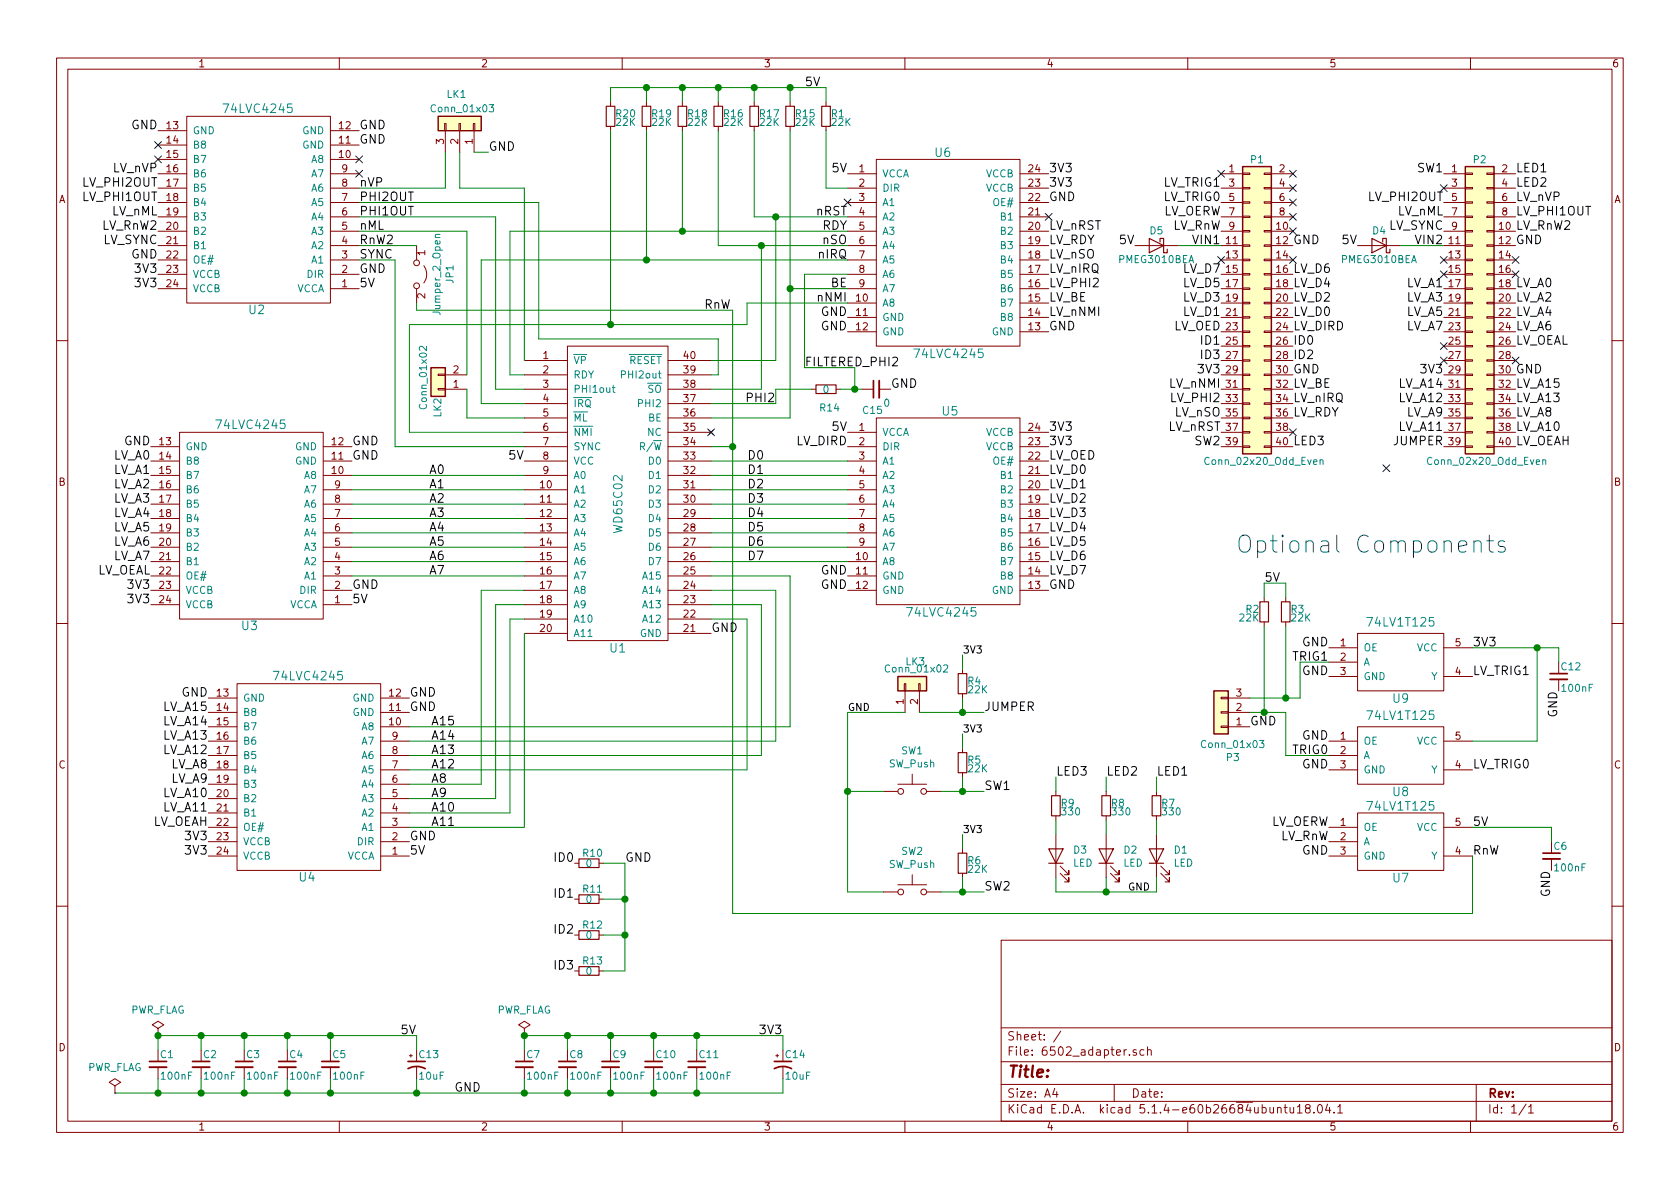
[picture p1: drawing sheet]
EESchema Schematic File Version 4
EELAYER 30 0
EELAYER END
$Descr A4 11693 8268
encoding utf-8
Sheet 1 1
Title ""
Date ""
Rev ""
Comp ""
Comment1 ""
Comment2 ""
Comment3 ""
Comment4 ""
$EndDescr
$Comp
L 65xx:WD65C02 U1
U 1 1
P 4300 3400
F 0 "U1" H 4300 2300 60  0000 C CNN
F 1 "WD65C02" V 4300 3300 60  0000 C CNN
F 2 "footprints:dip40_smt_header" H 3800 3600 60  0001 C CNN
F 3 "" H 3800 3600 60  0000 C CNN
	1    4300 3400
	1    0    0    -1  
$EndComp
$Comp
L 74lvc:74LVC8T245 U4
U 1 1
P 2150 5400
F 0 "U4" H 2100 6100 60  0000 L CNN
F 1 "74LVC4245" H 1900 4700 60  0000 L CNN
F 2 "footprints:SOIC-24W_7.5x15.4mm_Pitch1.27mm" H 2150 5300 60  0001 C CNN
F 3 "" H 2150 5300 60  0000 C CNN
	1    2150 5400
	-1   0    0    1   
$EndComp
$Comp
L 74lvc:74LVC8T245 U5
U 1 1
P 6600 3550
F 0 "U5" H 6550 4250 60  0000 L CNN
F 1 "74LVC4245" H 6300 2850 60  0000 L CNN
F 2 "footprints:SOIC-24W_7.5x15.4mm_Pitch1.27mm" H 6600 3450 60  0001 C CNN
F 3 "" H 6600 3450 60  0000 C CNN
	1    6600 3550
	1    0    0    -1  
$EndComp
$Comp
L 74lvc:74LVC8T245 U2
U 1 1
P 1800 1450
F 0 "U2" H 1750 2150 60  0000 L CNN
F 1 "74LVC4245" H 1550 750 60  0000 L CNN
F 2 "footprints:SOIC-24W_7.5x15.4mm_Pitch1.27mm" H 1800 1350 60  0001 C CNN
F 3 "" H 1800 1350 60  0000 C CNN
	1    1800 1450
	-1   0    0    1   
$EndComp
$Comp
L 74lvc:74LVC8T245 U3
U 1 1
P 1750 3650
F 0 "U3" H 1700 4350 60  0000 L CNN
F 1 "74LVC4245" H 1500 2950 60  0000 L CNN
F 2 "footprints:SOIC-24W_7.5x15.4mm_Pitch1.27mm" H 1750 3550 60  0001 C CNN
F 3 "" H 1750 3550 60  0000 C CNN
	1    1750 3650
	-1   0    0    1   
$EndComp
Text Label 5200 3200 0    60   ~ 0
D0
Text Label 5200 3300 0    60   ~ 0
D1
Text Label 5200 3400 0    60   ~ 0
D2
Text Label 5200 3500 0    60   ~ 0
D3
Text Label 5200 3600 0    60   ~ 0
D4
Text Label 5200 3700 0    60   ~ 0
D5
Text Label 5200 3800 0    60   ~ 0
D6
Text Label 5200 3900 0    60   ~ 0
D7
Text Label 4950 4400 0    60   ~ 0
GND
Text Label 5900 4100 2    60   ~ 0
GND
Text Label 5900 4000 2    60   ~ 0
GND
Text Label 5900 3000 2    60   ~ 0
5V
Text Label 7300 3000 0    60   ~ 0
3V3
Text Label 7300 3100 0    60   ~ 0
3V3
Text Label 2450 3100 0    60   ~ 0
GND
Text Label 2450 3200 0    60   ~ 0
GND
Text Label 2450 4100 0    60   ~ 0
GND
Text Label 2450 4200 0    60   ~ 0
5V
Text Label 1050 4200 2    60   ~ 0
3V3
Text Label 1050 4100 2    60   ~ 0
3V3
Text Label 1050 3100 2    60   ~ 0
GND
Text Label 3100 3300 2    60   ~ 0
A0
Text Label 3100 3400 2    60   ~ 0
A1
Text Label 3100 3500 2    60   ~ 0
A2
Text Label 3100 3600 2    60   ~ 0
A3
Text Label 3100 3700 2    60   ~ 0
A4
Text Label 3100 3800 2    60   ~ 0
A5
Text Label 3100 3900 2    60   ~ 0
A6
Text Label 3100 4000 2    60   ~ 0
A7
Text Label 3650 3200 2    60   ~ 0
5V
Text Label 7300 4100 0    60   ~ 0
GND
Text Label 3000 5450 0    60   ~ 0
A8
Text Label 3000 5550 0    60   ~ 0
A9
Text Label 3000 5650 0    60   ~ 0
A10
Text Label 3000 5750 0    60   ~ 0
A11
Text Label 3000 5050 0    60   ~ 0
A15
Text Label 3000 5150 0    60   ~ 0
A14
Text Label 3000 5250 0    60   ~ 0
A13
Text Label 3000 5350 0    60   ~ 0
A12
Text Label 2850 4850 0    60   ~ 0
GND
Text Label 2850 4950 0    60   ~ 0
GND
Text Label 2850 5850 0    60   ~ 0
GND
Text Label 2850 5950 0    60   ~ 0
5V
Text Label 1450 4850 2    60   ~ 0
GND
Text Label 1450 5850 2    60   ~ 0
3V3
Text Label 1450 5950 2    60   ~ 0
3V3
Text Label 9450 1700 2    60   ~ 0
5V
Text Label 10550 1700 0    60   ~ 0
GND
Text Label 10050 2600 2    60   ~ 0
3V3
Text Label 10550 2600 0    60   ~ 0
GND
Text Label 9000 1700 0    60   ~ 0
GND
Text Label 9000 2600 0    60   ~ 0
GND
Text Label 8500 2600 2    60   ~ 0
3V3
Text Label 2500 900  0    60   ~ 0
GND
Text Label 2500 1000 0    60   ~ 0
GND
Text Label 2500 2000 0    60   ~ 0
5V
Text Label 1100 2000 2    60   ~ 0
3V3
Text Label 1100 1900 2    60   ~ 0
3V3
Text Label 1100 900  2    60   ~ 0
GND
Text Label 5900 2200 2    60   ~ 0
GND
Text Label 5900 2300 2    60   ~ 0
GND
Text Label 5900 1200 2    60   ~ 0
5V
Text Label 7300 1200 0    60   ~ 0
3V3
Text Label 7300 1300 0    60   ~ 0
3V3
Text Label 7300 2300 0    60   ~ 0
GND
Text Label 2500 1300 0    60   ~ 0
nVP
Text Label 2500 1400 0    60   ~ 0
PHI2OUT
Text Label 2500 1500 0    60   ~ 0
PHI1OUT
Text Label 2500 1600 0    60   ~ 0
nML
Text Label 10250 5950 0    60   ~ 0
RnW
Text Label 2500 1800 0    60   ~ 0
SYNC
Text Label 5900 1500 2    60   ~ 0
nRST
Text Label 5900 1600 2    60   ~ 0
RDY
Text Label 5900 1800 2    60   ~ 0
nIRQ
Text Label 5900 2000 2    60   ~ 0
BE
Text Label 5900 2100 2    60   ~ 0
nNMI
NoConn ~ 4950 3000
Text Label 3400 1050 0    60   ~ 0
GND
Text Label 1050 3200 2    60   ~ 0
LV_A0
Text Label 1050 3300 2    60   ~ 0
LV_A1
Text Label 1050 3400 2    60   ~ 0
LV_A2
Text Label 1050 3500 2    60   ~ 0
LV_A3
Text Label 1050 3600 2    60   ~ 0
LV_A4
Text Label 1050 3700 2    60   ~ 0
LV_A5
Text Label 1050 3800 2    60   ~ 0
LV_A6
Text Label 1050 3900 2    60   ~ 0
LV_A7
Text Label 1050 4000 2    60   ~ 0
LV_OEAL
Text Label 1450 4950 2    60   ~ 0
LV_A15
Text Label 1450 5050 2    60   ~ 0
LV_A14
Text Label 1450 5150 2    60   ~ 0
LV_A13
Text Label 1450 5250 2    60   ~ 0
LV_A12
Text Label 1450 5350 2    60   ~ 0
LV_A8
Text Label 1450 5450 2    60   ~ 0
LV_A9
Text Label 1450 5550 2    60   ~ 0
LV_A10
Text Label 1450 5650 2    60   ~ 0
LV_A11
Text Label 1450 5750 2    60   ~ 0
LV_OEAH
Text Label 7300 3200 0    60   ~ 0
LV_OED
Text Label 7300 3300 0    60   ~ 0
LV_D0
Text Label 7300 3400 0    60   ~ 0
LV_D1
Text Label 7300 3500 0    60   ~ 0
LV_D2
Text Label 7300 3600 0    60   ~ 0
LV_D3
Text Label 7300 3700 0    60   ~ 0
LV_D4
Text Label 7300 3800 0    60   ~ 0
LV_D5
Text Label 7300 3900 0    60   ~ 0
LV_D6
Text Label 7300 4000 0    60   ~ 0
LV_D7
Text Label 7300 1400 0    60   ~ 0
GND
Text Label 7300 1600 0    60   ~ 0
LV_nRST
Text Label 7300 1700 0    60   ~ 0
LV_RDY
Text Label 7300 1900 0    60   ~ 0
LV_nIRQ
Text Label 7300 2000 0    60   ~ 0
LV_PHI2
Text Label 7300 2100 0    60   ~ 0
LV_BE
Text Label 7300 2200 0    60   ~ 0
LV_nNMI
NoConn ~ 2500 1100
NoConn ~ 2500 1200
NoConn ~ 1100 1100
Text Label 1100 1800 2    60   ~ 0
GND
Text Label 2500 1900 0    60   ~ 0
GND
Text Label 1100 1200 2    60   ~ 0
LV_nVP
Text Label 1100 1300 2    60   ~ 0
LV_PHI2OUT
Text Label 1100 1400 2    60   ~ 0
LV_PHI1OUT
Text Label 1100 1500 2    60   ~ 0
LV_nML
Text Label 9250 5850 2    60   ~ 0
LV_RnW
Text Label 1100 1700 2    60   ~ 0
LV_SYNC
$Comp
L Device:R_Small R1
U 1 1
P 5750 800
F 0 "R1" H 5780 820 50  0000 L CNN
F 1 "22K" H 5780 760 50  0000 L CNN
F 2 "Resistor_SMD:R_0805_2012Metric_Pad1.15x1.40mm_HandSolder" H 5750 800 50  0001 C CNN
F 3 "" H 5750 800 50  0000 C CNN
	1    5750 800 
	1    0    0    -1  
$EndComp
$Comp
L Device:C_Small C1
U 1 1
P 1100 7400
F 0 "C1" H 1110 7470 50  0000 L CNN
F 1 "100nF" H 1110 7320 50  0000 L CNN
F 2 "Capacitor_SMD:C_0805_2012Metric_Pad1.15x1.40mm_HandSolder" H 1100 7400 50  0001 C CNN
F 3 "" H 1100 7400 50  0000 C CNN
	1    1100 7400
	1    0    0    -1  
$EndComp
$Comp
L Device:C_Small C2
U 1 1
P 1400 7400
F 0 "C2" H 1410 7470 50  0000 L CNN
F 1 "100nF" H 1410 7320 50  0000 L CNN
F 2 "Capacitor_SMD:C_0805_2012Metric_Pad1.15x1.40mm_HandSolder" H 1400 7400 50  0001 C CNN
F 3 "" H 1400 7400 50  0000 C CNN
	1    1400 7400
	1    0    0    -1  
$EndComp
$Comp
L Device:C_Small C3
U 1 1
P 1700 7400
F 0 "C3" H 1710 7470 50  0000 L CNN
F 1 "100nF" H 1710 7320 50  0000 L CNN
F 2 "Capacitor_SMD:C_0805_2012Metric_Pad1.15x1.40mm_HandSolder" H 1700 7400 50  0001 C CNN
F 3 "" H 1700 7400 50  0000 C CNN
	1    1700 7400
	1    0    0    -1  
$EndComp
$Comp
L Device:C_Small C4
U 1 1
P 2000 7400
F 0 "C4" H 2010 7470 50  0000 L CNN
F 1 "100nF" H 2010 7320 50  0000 L CNN
F 2 "Capacitor_SMD:C_0805_2012Metric_Pad1.15x1.40mm_HandSolder" H 2000 7400 50  0001 C CNN
F 3 "" H 2000 7400 50  0000 C CNN
	1    2000 7400
	1    0    0    -1  
$EndComp
$Comp
L Device:C_Small C5
U 1 1
P 2300 7400
F 0 "C5" H 2310 7470 50  0000 L CNN
F 1 "100nF" H 2310 7320 50  0000 L CNN
F 2 "Capacitor_SMD:C_0805_2012Metric_Pad1.15x1.40mm_HandSolder" H 2300 7400 50  0001 C CNN
F 3 "" H 2300 7400 50  0000 C CNN
	1    2300 7400
	1    0    0    -1  
$EndComp
$Comp
L Device:C_Small C7
U 1 1
P 3650 7400
F 0 "C7" H 3660 7470 50  0000 L CNN
F 1 "100nF" H 3660 7320 50  0000 L CNN
F 2 "Capacitor_SMD:C_0805_2012Metric_Pad1.15x1.40mm_HandSolder" H 3650 7400 50  0001 C CNN
F 3 "" H 3650 7400 50  0000 C CNN
	1    3650 7400
	1    0    0    -1  
$EndComp
$Comp
L Device:C_Small C8
U 1 1
P 3950 7400
F 0 "C8" H 3960 7470 50  0000 L CNN
F 1 "100nF" H 3960 7320 50  0000 L CNN
F 2 "Capacitor_SMD:C_0805_2012Metric_Pad1.15x1.40mm_HandSolder" H 3950 7400 50  0001 C CNN
F 3 "" H 3950 7400 50  0000 C CNN
	1    3950 7400
	1    0    0    -1  
$EndComp
$Comp
L Device:C_Small C9
U 1 1
P 4250 7400
F 0 "C9" H 4260 7470 50  0000 L CNN
F 1 "100nF" H 4260 7320 50  0000 L CNN
F 2 "Capacitor_SMD:C_0805_2012Metric_Pad1.15x1.40mm_HandSolder" H 4250 7400 50  0001 C CNN
F 3 "" H 4250 7400 50  0000 C CNN
	1    4250 7400
	1    0    0    -1  
$EndComp
$Comp
L Device:C_Small C10
U 1 1
P 4550 7400
F 0 "C10" H 4560 7470 50  0000 L CNN
F 1 "100nF" H 4560 7320 50  0000 L CNN
F 2 "Capacitor_SMD:C_0805_2012Metric_Pad1.15x1.40mm_HandSolder" H 4550 7400 50  0001 C CNN
F 3 "" H 4550 7400 50  0000 C CNN
	1    4550 7400
	1    0    0    -1  
$EndComp
$Comp
L Device:C_Small C11
U 1 1
P 4850 7400
F 0 "C11" H 4860 7470 50  0000 L CNN
F 1 "100nF" H 4860 7320 50  0000 L CNN
F 2 "Capacitor_SMD:C_0805_2012Metric_Pad1.15x1.40mm_HandSolder" H 4850 7400 50  0001 C CNN
F 3 "" H 4850 7400 50  0000 C CNN
	1    4850 7400
	1    0    0    -1  
$EndComp
$Comp
L Device:CP1_Small C14
U 1 1
P 5450 7400
F 0 "C14" H 5460 7470 50  0000 L CNN
F 1 "10uF" H 5460 7320 50  0000 L CNN
F 2 "Capacitor_SMD:C_0805_2012Metric_Pad1.15x1.40mm_HandSolder" H 5450 7400 50  0001 C CNN
F 3 "" H 5450 7400 50  0000 C CNN
	1    5450 7400
	1    0    0    -1  
$EndComp
Text Label 5450 7200 2    60   ~ 0
3V3
Text Label 3350 7600 2    60   ~ 0
GND
Text Label 8500 3000 2    60   ~ 0
LV_nRST
Text Label 8500 2900 2    60   ~ 0
LV_nSO
Text Label 8500 2800 2    60   ~ 0
LV_PHI2
Text Label 8500 2700 2    60   ~ 0
LV_nNMI
Text Label 9000 2900 0    60   ~ 0
LV_RDY
Text Label 9000 2800 0    60   ~ 0
LV_nIRQ
Text Label 9000 2700 0    60   ~ 0
LV_BE
Text Label 8500 1900 2    60   ~ 0
LV_D7
Text Label 8500 2000 2    60   ~ 0
LV_D5
Text Label 8500 2100 2    60   ~ 0
LV_D3
Text Label 8500 2200 2    60   ~ 0
LV_D1
Text Label 9000 1900 0    60   ~ 0
LV_D6
Text Label 9000 2000 0    60   ~ 0
LV_D4
Text Label 9000 2100 0    60   ~ 0
LV_D2
Text Label 9000 2200 0    60   ~ 0
LV_D0
Text Label 8500 2300 2    60   ~ 0
LV_OED
Text Label 10550 2700 0    60   ~ 0
LV_A15
Text Label 10550 2800 0    60   ~ 0
LV_A13
Text Label 10550 2900 0    60   ~ 0
LV_A8
Text Label 10550 3000 0    60   ~ 0
LV_A10
Text Label 10050 2700 2    60   ~ 0
LV_A14
Text Label 10050 2800 2    60   ~ 0
LV_A12
Text Label 10050 2900 2    60   ~ 0
LV_A9
Text Label 10050 3000 2    60   ~ 0
LV_A11
Text Label 10550 3100 0    60   ~ 0
LV_OEAH
Text Label 10550 2000 0    60   ~ 0
LV_A0
Text Label 10550 2100 0    60   ~ 0
LV_A2
Text Label 10550 2200 0    60   ~ 0
LV_A4
Text Label 10550 2300 0    60   ~ 0
LV_A6
Text Label 10550 2400 0    60   ~ 0
LV_OEAL
Text Label 10050 2000 2    60   ~ 0
LV_A1
Text Label 10050 2100 2    60   ~ 0
LV_A3
Text Label 10050 2200 2    60   ~ 0
LV_A5
Text Label 10050 2300 2    60   ~ 0
LV_A7
NoConn ~ 10050 2500
NoConn ~ 10050 2400
NoConn ~ 10550 2500
NoConn ~ 10550 1800
NoConn ~ 10550 1900
NoConn ~ 10050 1900
NoConn ~ 10050 1800
NoConn ~ 9000 1800
NoConn ~ 8500 1800
NoConn ~ 8500 1200
NoConn ~ 1100 1000
Text Label 10050 1600 2    60   ~ 0
LV_SYNC
Text Label 10050 1500 2    60   ~ 0
LV_nML
Text Label 10050 1400 2    60   ~ 0
LV_PHI2OUT
Text Label 8500 1600 2    60   ~ 0
LV_RnW
Text Label 10550 1500 0    60   ~ 0
LV_PHI1OUT
Text Label 10550 1400 0    60   ~ 0
LV_nVP
$Comp
L power:PWR_FLAG #FLG02
U 1 1
P 3650 7200
F 0 "#FLG02" H 3650 7295 50  0001 C CNN
F 1 "PWR_FLAG" H 3650 7380 50  0000 C CNN
F 2 "" H 3650 7200 50  0000 C CNN
F 3 "" H 3650 7200 50  0000 C CNN
	1    3650 7200
	1    0    0    -1  
$EndComp
$Comp
L power:PWR_FLAG #FLG03
U 1 1
P 800 7600
F 0 "#FLG03" H 800 7695 50  0001 C CNN
F 1 "PWR_FLAG" H 800 7780 50  0000 C CNN
F 2 "" H 800 7600 50  0000 C CNN
F 3 "" H 800 7600 50  0000 C CNN
	1    800  7600
	1    0    0    -1  
$EndComp
Wire Wire Line
	4950 3200 5900 3200
Wire Wire Line
	4950 3300 5900 3300
Wire Wire Line
	4950 3400 5900 3400
Wire Wire Line
	4950 3500 5900 3500
Wire Wire Line
	4950 3600 5900 3600
Wire Wire Line
	4950 3700 5900 3700
Wire Wire Line
	4950 3800 5900 3800
Wire Wire Line
	4950 3900 5900 3900
Wire Wire Line
	3650 3300 2450 3300
Wire Wire Line
	2450 3400 3650 3400
Wire Wire Line
	3650 3500 2450 3500
Wire Wire Line
	2450 3600 3650 3600
Wire Wire Line
	2450 3700 3650 3700
Wire Wire Line
	2450 3800 3650 3800
Wire Wire Line
	2450 3900 3650 3900
Wire Wire Line
	2450 4000 3650 4000
Wire Wire Line
	3650 4100 3350 4100
Wire Wire Line
	3650 4200 3450 4200
Wire Wire Line
	3650 4300 3550 4300
Wire Wire Line
	4950 4300 5200 4300
Wire Wire Line
	4950 4200 5300 4200
Wire Wire Line
	4950 4100 5400 4100
Wire Wire Line
	4950 4000 5500 4000
Wire Wire Line
	3650 2700 3450 2700
Wire Wire Line
	3450 2700 3450 1500
Wire Wire Line
	3450 1500 2500 1500
Wire Wire Line
	3650 2600 3550 2600
Wire Wire Line
	3650 2800 3350 2800
Wire Wire Line
	3350 2800 3350 1800
Wire Wire Line
	3350 1800 4500 1800
Wire Wire Line
	4950 2900 5500 2900
Wire Wire Line
	5500 2900 5500 2000
Wire Wire Line
	5500 2000 5900 2000
Wire Wire Line
	3650 3000 2850 3000
Wire Wire Line
	2850 3000 2850 2250
Wire Wire Line
	2750 1800 2500 1800
Wire Wire Line
	3100 1300 3100 1050
Wire Wire Line
	3200 1050 3200 1300
Wire Wire Line
	3300 1050 3400 1050
Wire Wire Line
	2500 1300 3100 1300
Wire Wire Line
	3250 1600 2500 1600
Wire Wire Line
	1100 7500 1100 7600
Wire Wire Line
	800  7600 1100 7600
Wire Wire Line
	4850 7600 4850 7500
Wire Wire Line
	4550 7500 4550 7600
Connection ~ 4550 7600
Wire Wire Line
	4250 7500 4250 7600
Connection ~ 4250 7600
Wire Wire Line
	3950 7500 3950 7600
Connection ~ 3950 7600
Wire Wire Line
	3650 7500 3650 7600
Connection ~ 3650 7600
Wire Wire Line
	2300 7500 2300 7600
Connection ~ 2300 7600
Wire Wire Line
	2000 7500 2000 7600
Connection ~ 2000 7600
Wire Wire Line
	1700 7500 1700 7600
Connection ~ 1700 7600
Wire Wire Line
	1400 7500 1400 7600
Connection ~ 1400 7600
Wire Wire Line
	1100 7300 1100 7200
Wire Wire Line
	1100 7200 1400 7200
Wire Wire Line
	2300 7200 2300 7300
Wire Wire Line
	2000 7300 2000 7200
Connection ~ 2000 7200
Wire Wire Line
	1700 7300 1700 7200
Connection ~ 1700 7200
Wire Wire Line
	1400 7300 1400 7200
Connection ~ 1400 7200
Wire Wire Line
	3650 7300 3650 7200
Wire Wire Line
	3650 7200 3950 7200
Wire Wire Line
	4850 7200 4850 7300
Wire Wire Line
	4550 7300 4550 7200
Connection ~ 4550 7200
Wire Wire Line
	4250 7300 4250 7200
Connection ~ 4250 7200
Wire Wire Line
	3950 7300 3950 7200
Connection ~ 3950 7200
Connection ~ 2300 7200
Connection ~ 4850 7200
Connection ~ 4850 7600
Connection ~ 1100 7600
Wire Wire Line
	5900 1300 5750 1300
Wire Wire Line
	2850 5050 5500 5050
Wire Wire Line
	5500 5050 5500 4000
Wire Wire Line
	5400 4100 5400 5150
Wire Wire Line
	5400 5150 2850 5150
Wire Wire Line
	5300 4200 5300 5250
Wire Wire Line
	5300 5250 2850 5250
Wire Wire Line
	2850 5350 5200 5350
Wire Wire Line
	5200 5350 5200 4300
Wire Wire Line
	3350 4100 3350 5450
Wire Wire Line
	3350 5450 2850 5450
Wire Wire Line
	2850 5550 3450 5550
Wire Wire Line
	3450 5550 3450 4200
Wire Wire Line
	3550 4300 3550 5650
Wire Wire Line
	3550 5650 2850 5650
Wire Wire Line
	3650 4400 3650 5750
Wire Wire Line
	3650 5750 2850 5750
Wire Wire Line
	4550 7600 4850 7600
Wire Wire Line
	3650 7600 3950 7600
Wire Wire Line
	2000 7600 2300 7600
Wire Wire Line
	1700 7600 2000 7600
Wire Wire Line
	1400 7600 1700 7600
Wire Wire Line
	2000 7200 2300 7200
Wire Wire Line
	1700 7200 2000 7200
Wire Wire Line
	1400 7200 1700 7200
Wire Wire Line
	4550 7200 4850 7200
Wire Wire Line
	4250 7200 4550 7200
Wire Wire Line
	3950 7200 4250 7200
Wire Wire Line
	1100 7600 1400 7600
Wire Wire Line
	3950 7600 4250 7600
Wire Wire Line
	4250 7600 4550 7600
$Comp
L Device:D_Schottky D4
U 1 1
P 9600 1700
F 0 "D4" H 9600 1600 50  0000 C CNN
F 1 "PMEG3010BEA" H 9600 1800 50  0000 C CNN
F 2 "Diode_SMD:D_SOD-323_HandSoldering" H 9600 1700 50  0001 C CNN
F 3 "~" H 9600 1700 50  0001 C CNN
	1    9600 1700
	-1   0    0    1   
$EndComp
Wire Wire Line
	9750 1700 10050 1700
Text Label 7900 1700 2    60   ~ 0
5V
$Comp
L Device:D_Schottky D5
U 1 1
P 8050 1700
F 0 "D5" H 8050 1600 50  0000 C CNN
F 1 "PMEG3010BEA" H 8050 1800 50  0000 C CNN
F 2 "Diode_SMD:D_SOD-323_HandSoldering" H 8050 1700 50  0001 C CNN
F 3 "~" H 8050 1700 50  0001 C CNN
	1    8050 1700
	-1   0    0    1   
$EndComp
$Comp
L Device:LED D3
U 1 1
P 7350 5950
F 0 "D3" V 7389 5833 50  0000 R CNN
F 1 "LED" V 7298 5833 50  0000 R CNN
F 2 "LED_THT:LED_D3.0mm" H 7350 5950 50  0001 C CNN
F 3 "~" H 7350 5950 50  0001 C CNN
	1    7350 5950
	0    -1   -1   0   
$EndComp
Wire Wire Line
	7350 5700 7350 5800
Wire Wire Line
	7350 6100 7350 6200
$Comp
L Device:LED D2
U 1 1
P 7700 5950
F 0 "D2" V 7739 5833 50  0000 R CNN
F 1 "LED" V 7648 5833 50  0000 R CNN
F 2 "LED_THT:LED_D3.0mm" H 7700 5950 50  0001 C CNN
F 3 "~" H 7700 5950 50  0001 C CNN
	1    7700 5950
	0    -1   -1   0   
$EndComp
Wire Wire Line
	7700 5700 7700 5800
Wire Wire Line
	7700 6100 7700 6200
$Comp
L Device:LED D1
U 1 1
P 8050 5950
F 0 "D1" V 8089 5833 50  0000 R CNN
F 1 "LED" V 7998 5833 50  0000 R CNN
F 2 "LED_THT:LED_D3.0mm" H 8050 5950 50  0001 C CNN
F 3 "~" H 8050 5950 50  0001 C CNN
	1    8050 5950
	0    -1   -1   0   
$EndComp
Wire Wire Line
	8050 5700 8050 5800
Wire Wire Line
	8050 6100 8050 6200
Wire Wire Line
	7350 6200 7700 6200
Connection ~ 7700 6200
Wire Wire Line
	7700 6200 8050 6200
Text Label 7850 6200 0    50   ~ 0
GND
Wire Wire Line
	6150 5500 5900 5500
Wire Wire Line
	6150 6200 5900 6200
Wire Wire Line
	6700 6200 6550 6200
Wire Wire Line
	6700 5500 6550 5500
Connection ~ 6700 5500
Connection ~ 6700 6200
Text Label 6700 5100 0    50   ~ 0
3V3
Text Label 6700 5800 0    50   ~ 0
3V3
Wire Wire Line
	6850 5500 6700 5500
Wire Wire Line
	6700 6200 6850 6200
Text Label 6700 4550 0    50   ~ 0
3V3
Wire Wire Line
	6850 4950 6700 4950
Wire Wire Line
	6300 4950 5900 4950
Wire Wire Line
	5900 4950 5900 5500
Connection ~ 5900 5500
Wire Wire Line
	6400 4950 6700 4950
Connection ~ 6700 4950
Wire Wire Line
	6700 4850 6700 4950
Wire Wire Line
	3250 1600 3250 2600
Text Label 9250 5750 2    60   ~ 0
LV_OERW
Text Label 8500 1500 2    60   ~ 0
LV_OERW
Text Label 8700 5050 0    60   ~ 0
GND
$Comp
L Device:R_Small R15
U 1 1
P 5500 800
F 0 "R15" H 5530 820 50  0000 L CNN
F 1 "22K" H 5530 760 50  0000 L CNN
F 2 "Resistor_SMD:R_0805_2012Metric_Pad1.15x1.40mm_HandSolder" H 5500 800 50  0001 C CNN
F 3 "" H 5500 800 50  0000 C CNN
	1    5500 800 
	1    0    0    -1  
$EndComp
$Comp
L 74lvc:74LVC8T245 U6
U 1 1
P 6600 1750
F 0 "U6" H 6500 2450 60  0000 L CNN
F 1 "74LVC4245" H 6350 1050 60  0000 L CNN
F 2 "footprints:SOIC-24W_7.5x15.4mm_Pitch1.27mm" H 6600 1650 60  0001 C CNN
F 3 "" H 6600 1650 60  0000 C CNN
	1    6600 1750
	1    0    0    -1  
$EndComp
$Comp
L Device:R_Small R3
U 1 1
P 8950 4250
F 0 "R3" H 8980 4270 50  0000 L CNN
F 1 "22K" H 8980 4210 50  0000 L CNN
F 2 "Resistor_SMD:R_0805_2012Metric_Pad1.15x1.40mm_HandSolder" H 8950 4250 50  0001 C CNN
F 3 "" H 8950 4250 50  0000 C CNN
	1    8950 4250
	1    0    0    -1  
$EndComp
Wire Wire Line
	5750 900  5750 1300
Wire Wire Line
	8800 4150 8800 4050
Wire Wire Line
	5750 600  5750 700 
Wire Wire Line
	8950 4150 8950 4050
Text Label 5600 600  0    60   ~ 0
5V
$Comp
L Device:R_Small R5
U 1 1
P 6700 5300
F 0 "R5" H 6730 5320 50  0000 L CNN
F 1 "22K" H 6730 5260 50  0000 L CNN
F 2 "Resistor_SMD:R_0805_2012Metric_Pad1.15x1.40mm_HandSolder" H 6700 5300 50  0001 C CNN
F 3 "" H 6700 5300 50  0000 C CNN
	1    6700 5300
	1    0    0    -1  
$EndComp
$Comp
L Device:R_Small R9
U 1 1
P 7350 5600
F 0 "R9" H 7380 5620 50  0000 L CNN
F 1 "330" H 7380 5560 50  0000 L CNN
F 2 "Resistor_SMD:R_0805_2012Metric_Pad1.15x1.40mm_HandSolder" H 7350 5600 50  0001 C CNN
F 3 "" H 7350 5600 50  0000 C CNN
	1    7350 5600
	1    0    0    -1  
$EndComp
$Comp
L Device:R_Small R8
U 1 1
P 7700 5600
F 0 "R8" H 7730 5620 50  0000 L CNN
F 1 "330" H 7730 5560 50  0000 L CNN
F 2 "Resistor_SMD:R_0805_2012Metric_Pad1.15x1.40mm_HandSolder" H 7700 5600 50  0001 C CNN
F 3 "" H 7700 5600 50  0000 C CNN
	1    7700 5600
	1    0    0    -1  
$EndComp
Wire Wire Line
	7350 5400 7350 5500
Wire Wire Line
	7700 5400 7700 5500
Wire Wire Line
	8050 5400 8050 5500
$Comp
L Device:R_Small R6
U 1 1
P 6700 6000
F 0 "R6" H 6730 6020 50  0000 L CNN
F 1 "22K" H 6730 5960 50  0000 L CNN
F 2 "Resistor_SMD:R_0805_2012Metric_Pad1.15x1.40mm_HandSolder" H 6700 6000 50  0001 C CNN
F 3 "" H 6700 6000 50  0000 C CNN
	1    6700 6000
	1    0    0    -1  
$EndComp
Wire Wire Line
	6700 5500 6700 5400
Wire Wire Line
	6700 5200 6700 5100
Wire Wire Line
	6700 5800 6700 5900
Wire Wire Line
	6700 6100 6700 6200
$Comp
L Device:R_Small R4
U 1 1
P 6700 4750
F 0 "R4" H 6730 4770 50  0000 L CNN
F 1 "22K" H 6730 4710 50  0000 L CNN
F 2 "Resistor_SMD:R_0805_2012Metric_Pad1.15x1.40mm_HandSolder" H 6700 4750 50  0001 C CNN
F 3 "" H 6700 4750 50  0000 C CNN
	1    6700 4750
	1    0    0    -1  
$EndComp
Wire Wire Line
	6700 4650 6700 4550
Wire Wire Line
	8800 4350 8800 4950
Wire Wire Line
	5500 2000 5500 900 
Connection ~ 5500 2000
Connection ~ 8950 4850
Wire Wire Line
	8700 4850 8950 4850
Wire Wire Line
	5500 700  5500 600 
Wire Wire Line
	5500 600  5750 600 
Text Label 9250 4500 2    60   ~ 0
GND
Text Label 7300 1800 0    60   ~ 0
LV_nSO
Connection ~ 3650 7200
Text Label 5900 1700 2    60   ~ 0
nSO
$Comp
L Device:R_Small R7
U 1 1
P 8050 5600
F 0 "R7" H 8080 5620 50  0000 L CNN
F 1 "330" H 8080 5560 50  0000 L CNN
F 2 "Resistor_SMD:R_0805_2012Metric_Pad1.15x1.40mm_HandSolder" H 8050 5600 50  0001 C CNN
F 3 "" H 8050 5600 50  0000 C CNN
	1    8050 5600
	1    0    0    -1  
$EndComp
Wire Wire Line
	8200 1700 8500 1700
$Comp
L power:PWR_FLAG #FLG0101
U 1 1
P 1100 7200
F 0 "#FLG0101" H 1100 7295 50  0001 C CNN
F 1 "PWR_FLAG" H 1100 7380 50  0000 C CNN
F 2 "" H 1100 7200 50  0000 C CNN
F 3 "" H 1100 7200 50  0000 C CNN
	1    1100 7200
	1    0    0    -1  
$EndComp
Connection ~ 1100 7200
Text Label 6850 5500 0    60   ~ 0
SW1
Text Label 6850 6200 0    60   ~ 0
SW2
Text Label 8050 5400 0    60   ~ 0
LED1
Text Label 7700 5400 0    60   ~ 0
LED2
Text Label 7350 5400 0    60   ~ 0
LED3
$Comp
L Device:R_Small R2
U 1 1
P 8800 4250
F 0 "R2" H 8830 4270 50  0000 L CNN
F 1 "22K" H 8830 4210 50  0000 L CNN
F 2 "Resistor_SMD:R_0805_2012Metric_Pad1.15x1.40mm_HandSolder" H 8800 4250 50  0001 C CNN
F 3 "" H 8800 4250 50  0000 C CNN
	1    8800 4250
	-1   0    0    -1  
$EndComp
$Comp
L 74lvc:74LV1T125 U8
U 1 1
P 9750 5250
F 0 "U8" H 9750 5000 60  0000 C CNN
F 1 "74LV1T125" H 9750 5531 60  0000 C CNN
F 2 "Package_TO_SOT_SMD:SOT-23-5_HandSoldering" H 9750 5250 60  0001 C CNN
F 3 "" H 9750 5250 60  0000 C CNN
	1    9750 5250
	1    0    0    -1  
$EndComp
Text Label 9250 4700 2    60   ~ 0
GND
Text Label 10250 4500 0    60   ~ 0
3V3
$Comp
L 74lvc:74LV1T125 U7
U 1 1
P 9750 5850
F 0 "U7" H 9750 5600 60  0000 C CNN
F 1 "74LV1T125" H 9750 6100 60  0000 C CNN
F 2 "Package_TO_SOT_SMD:SOT-23-5_HandSoldering" H 9750 5850 60  0001 C CNN
F 3 "" H 9750 5850 60  0000 C CNN
	1    9750 5850
	1    0    0    -1  
$EndComp
Text Label 9250 5950 2    60   ~ 0
GND
Text Label 10250 5750 0    60   ~ 0
5V
Wire Wire Line
	3250 2700 3250 2900
Wire Wire Line
	3250 2900 3650 2900
Text Label 5900 4950 0    50   ~ 0
GND
Text Label 8500 1700 2    60   ~ 0
VIN1
Text Label 10050 1700 2    60   ~ 0
VIN2
$Comp
L Switch:SW_Push SW1
U 1 1
P 6350 5500
F 0 "SW1" H 6350 5785 50  0000 C CNN
F 1 "SW_Push" H 6350 5694 50  0000 C CNN
F 2 "footprints:SW_Tactile_SKHH_Angled" H 6350 5700 50  0001 C CNN
F 3 "~" H 6350 5700 50  0001 C CNN
	1    6350 5500
	-1   0    0    -1  
$EndComp
$Comp
L Switch:SW_Push SW2
U 1 1
P 6350 6200
F 0 "SW2" H 6350 6485 50  0000 C CNN
F 1 "SW_Push" H 6350 6394 50  0000 C CNN
F 2 "footprints:SW_Tactile_SKHH_Angled" H 6350 6400 50  0001 C CNN
F 3 "~" H 6350 6400 50  0001 C CNN
	1    6350 6200
	1    0    0    -1  
$EndComp
Wire Wire Line
	5900 5500 5900 6200
Text Label 9250 5150 2    60   ~ 0
GND
$Comp
L 74lvc:74LV1T125 U9
U 1 1
P 9750 4600
F 0 "U9" H 9750 4350 60  0000 C CNN
F 1 "74LV1T125" H 9750 4881 60  0000 C CNN
F 2 "Package_TO_SOT_SMD:SOT-23-5_HandSoldering" H 9750 4600 60  0001 C CNN
F 3 "" H 9750 4600 60  0000 C CNN
	1    9750 4600
	1    0    0    -1  
$EndComp
Text Label 9250 5350 2    60   ~ 0
GND
Text Label 8800 4050 0    60   ~ 0
5V
Wire Wire Line
	8800 4050 8950 4050
Connection ~ 8800 4950
Wire Wire Line
	8800 4950 8950 4950
Wire Wire Line
	8700 4950 8800 4950
Wire Wire Line
	9250 5250 8950 5250
Wire Wire Line
	8950 5250 8950 4950
Wire Wire Line
	8950 4350 8950 4850
Wire Wire Line
	8950 4850 9050 4850
Wire Wire Line
	9250 4600 9050 4600
Wire Wire Line
	9050 4600 9050 4850
Wire Wire Line
	5900 1600 4750 1600
Wire Wire Line
	3550 1600 3550 2600
NoConn ~ 5900 1400
NoConn ~ 7300 1500
Text Label 6850 4950 0    60   ~ 0
JUMPER
Text Label 10050 3100 2    60   ~ 0
JUMPER
NoConn ~ 9000 1200
Text Label 10550 1200 0    60   ~ 0
LED1
Text Label 10550 1300 0    60   ~ 0
LED2
Text Label 10050 1200 2    60   ~ 0
SW1
Text Label 8500 3100 2    60   ~ 0
SW2
Text Label 9000 3100 0    60   ~ 0
LED3
NoConn ~ 9000 3000
NoConn ~ 10050 1300
$Comp
L Connector_Generic:Conn_02x20_Odd_Even P2
U 1 1
P 10250 2100
F 0 "P2" H 10300 3100 50  0000 C CNN
F 1 "Conn_02x20_Odd_Even" H 10350 1000 50  0000 C CNN
F 2 "Connector_PinSocket_2.54mm:PinSocket_2x20_P2.54mm_Vertical" H 10250 2100 50  0001 C CNN
F 3 "~" H 10250 2100 50  0001 C CNN
	1    10250 2100
	1    0    0    -1  
$EndComp
$Comp
L Connector_Generic:Conn_01x03 P3
U 1 1
P 8500 4950
F 0 "P3" H 8418 5267 50  0000 C CNN
F 1 "Conn_01x03" H 8418 5176 50  0000 C CNN
F 2 "Connector_PinHeader_2.54mm:PinHeader_1x03_P2.54mm_Horizontal" H 8500 4950 50  0001 C CNN
F 3 "~" H 8500 4950 50  0001 C CNN
	1    8500 4950
	-1   0    0    1   
$EndComp
$Comp
L Connector_Generic:Conn_01x02 LK3
U 1 1
P 6300 4750
F 0 "LK3" V 6450 4750 50  0000 R CNN
F 1 "Conn_01x02" V 6400 4900 50  0000 R CNN
F 2 "Connector_PinHeader_2.54mm:PinHeader_1x02_P2.54mm_Horizontal" H 6300 4750 50  0001 C CNN
F 3 "~" H 6300 4750 50  0001 C CNN
	1    6300 4750
	0    -1   -1   0   
$EndComp
$Comp
L Connector_Generic:Conn_01x03 LK1
U 1 1
P 3200 850
F 0 "LK1" V 3400 900 50  0000 R CNN
F 1 "Conn_01x03" V 3300 1100 50  0000 R CNN
F 2 "Connector_PinHeader_2.54mm:PinHeader_1x03_P2.54mm_Horizontal" H 3200 850 50  0001 C CNN
F 3 "~" H 3200 850 50  0001 C CNN
	1    3200 850 
	0    1    -1   0   
$EndComp
$Comp
L Connector_Generic:Conn_01x02 LK2
U 1 1
P 3050 2700
F 0 "LK2" V 3050 2900 50  0000 R CNN
F 1 "Conn_01x02" V 3150 2850 50  0000 R CNN
F 2 "Connector_PinHeader_2.54mm:PinHeader_1x02_P2.54mm_Horizontal" H 3050 2700 50  0001 C CNN
F 3 "~" H 3050 2700 50  0001 C CNN
	1    3050 2700
	-1   0    0    1   
$EndComp
Text Label 9250 5250 2    60   ~ 0
TRIG0
Text Label 9250 4600 2    60   ~ 0
TRIG1
Text Label 10250 4700 0    60   ~ 0
LV_TRIG1
Text Label 10250 5350 0    60   ~ 0
LV_TRIG0
Text Label 8500 1300 2    60   ~ 0
LV_TRIG1
Text Label 8500 1400 2    60   ~ 0
LV_TRIG0
$Comp
L Device:C_Small C6
U 1 1
P 10800 5950
F 0 "C6" H 10810 6020 50  0000 L CNN
F 1 "100nF" H 10810 5870 50  0000 L CNN
F 2 "Capacitor_SMD:C_0805_2012Metric_Pad1.15x1.40mm_HandSolder" H 10800 5950 50  0001 C CNN
F 3 "" H 10800 5950 50  0000 C CNN
	1    10800 5950
	1    0    0    -1  
$EndComp
$Comp
L Device:C_Small C12
U 1 1
P 10850 4700
F 0 "C12" H 10860 4770 50  0000 L CNN
F 1 "100nF" H 10860 4620 50  0000 L CNN
F 2 "Capacitor_SMD:C_0805_2012Metric_Pad1.15x1.40mm_HandSolder" H 10850 4700 50  0001 C CNN
F 3 "" H 10850 4700 50  0000 C CNN
	1    10850 4700
	1    0    0    -1  
$EndComp
Wire Wire Line
	5450 7300 5450 7200
Wire Wire Line
	5450 7500 5450 7600
Text Label 1100 1600 2    60   ~ 0
LV_RnW2
Text Label 10550 1600 0    60   ~ 0
LV_RnW2
Wire Wire Line
	2500 1700 2900 1700
Text Label 2500 1700 0    60   ~ 0
RnW2
Wire Wire Line
	4950 2600 5000 2600
Wire Wire Line
	5000 2600 5000 2350
Connection ~ 5100 3100
Wire Wire Line
	4950 3100 5100 3100
Wire Wire Line
	5100 3100 5100 2150
Text Notes 8600 3850 0    118  ~ 0
Optional Components
Wire Wire Line
	10250 4500 10700 4500
Wire Wire Line
	10850 4500 10850 4600
Text Label 10850 4800 3    60   ~ 0
GND
Wire Wire Line
	10250 5750 10800 5750
Wire Wire Line
	10800 5750 10800 5850
Text Label 10800 6050 3    60   ~ 0
GND
Wire Wire Line
	2900 7600 3650 7600
Connection ~ 2900 7600
Wire Wire Line
	2900 7500 2900 7600
Wire Wire Line
	2900 7200 2900 7300
Text Label 2900 7200 2    60   ~ 0
5V
$Comp
L Device:CP1_Small C13
U 1 1
P 2900 7400
F 0 "C13" H 2910 7470 50  0000 L CNN
F 1 "10uF" H 2910 7320 50  0000 L CNN
F 2 "Capacitor_SMD:C_0805_2012Metric_Pad1.15x1.40mm_HandSolder" H 2900 7400 50  0001 C CNN
F 3 "" H 2900 7400 50  0000 C CNN
	1    2900 7400
	1    0    0    -1  
$EndComp
Wire Wire Line
	2300 7600 2900 7600
Wire Wire Line
	2300 7200 2900 7200
Wire Wire Line
	4850 7200 5450 7200
Wire Wire Line
	4850 7600 5450 7600
Wire Wire Line
	10250 5150 10700 5150
Wire Wire Line
	10700 5150 10700 4500
Connection ~ 10700 4500
Wire Wire Line
	10700 4500 10850 4500
Wire Wire Line
	2900 2150 5100 2150
Wire Wire Line
	10250 5950 10250 6350
Wire Wire Line
	10250 6350 5100 6350
Wire Wire Line
	5100 6350 5100 3100
Text Label 9000 2300 0    60   ~ 0
LV_DIRD
Text Label 5900 3100 2    60   ~ 0
LV_DIRD
$Comp
L Device:R_Small R10
U 1 1
P 4100 6000
F 0 "R10" V 4000 5950 50  0000 L TNN
F 1 "0" V 4100 6000 50  0000 C CNN
F 2 "Resistor_SMD:R_0805_2012Metric_Pad1.15x1.40mm_HandSolder" H 4100 6000 50  0001 C CNN
F 3 "" H 4100 6000 50  0000 C CNN
	1    4100 6000
	0    1    1    0   
$EndComp
$Comp
L Device:R_Small R11
U 1 1
P 4100 6250
F 0 "R11" V 4000 6200 50  0000 L TNN
F 1 "0" V 4100 6250 50  0000 C CNN
F 2 "Resistor_SMD:R_0805_2012Metric_Pad1.15x1.40mm_HandSolder" H 4100 6250 50  0001 C CNN
F 3 "" H 4100 6250 50  0000 C CNN
	1    4100 6250
	0    1    1    0   
$EndComp
$Comp
L Device:R_Small R12
U 1 1
P 4100 6500
F 0 "R12" V 4000 6450 50  0000 L TNN
F 1 "0" V 4100 6500 50  0000 C CNN
F 2 "Resistor_SMD:R_0805_2012Metric_Pad1.15x1.40mm_HandSolder" H 4100 6500 50  0001 C CNN
F 3 "" H 4100 6500 50  0000 C CNN
	1    4100 6500
	0    1    1    0   
$EndComp
$Comp
L Device:R_Small R13
U 1 1
P 4100 6750
F 0 "R13" V 4000 6700 50  0000 L TNN
F 1 "0" V 4100 6750 50  0000 C CNN
F 2 "Resistor_SMD:R_0805_2012Metric_Pad1.15x1.40mm_HandSolder" H 4100 6750 50  0001 C CNN
F 3 "" H 4100 6750 50  0000 C CNN
	1    4100 6750
	0    1    1    0   
$EndComp
Text Label 4350 6000 0    60   ~ 0
GND
Wire Wire Line
	4200 6000 4350 6000
Wire Wire Line
	4350 6000 4350 6250
Wire Wire Line
	4350 6750 4200 6750
Wire Wire Line
	4200 6500 4350 6500
Connection ~ 4350 6500
Wire Wire Line
	4350 6500 4350 6750
Wire Wire Line
	4200 6250 4350 6250
Connection ~ 4350 6250
Wire Wire Line
	4350 6250 4350 6500
Text Label 4000 6000 2    60   ~ 0
ID0
Text Label 4000 6250 2    60   ~ 0
ID1
Text Label 4000 6500 2    60   ~ 0
ID2
Text Label 4000 6750 2    60   ~ 0
ID3
NoConn ~ 9000 1300
NoConn ~ 9000 1400
NoConn ~ 9000 1500
NoConn ~ 9000 1600
$Comp
L Connector_Generic:Conn_02x20_Odd_Even P1
U 1 1
P 8700 2100
F 0 "P1" H 8750 3100 50  0000 C CNN
F 1 "Conn_02x20_Odd_Even" H 8800 1000 50  0000 C CNN
F 2 "Connector_PinSocket_2.54mm:PinSocket_2x20_P2.54mm_Vertical" H 8700 2100 50  0001 C CNN
F 3 "~" H 8700 2100 50  0001 C CNN
	1    8700 2100
	1    0    0    -1  
$EndComp
Text Label 9000 2400 0    60   ~ 0
ID0
Text Label 9000 2500 0    60   ~ 0
ID2
Text Label 8500 2400 2    60   ~ 0
ID1
Text Label 8500 2500 2    60   ~ 0
ID3
NoConn ~ 9650 3250
Wire Wire Line
	5900 1900 5600 1900
Wire Wire Line
	3200 1300 3650 1300
Wire Wire Line
	3650 1300 3650 2500
Text Label 5600 2550 0    60   ~ 0
FILTERED_PHI2
Text Label 6200 2700 0    60   ~ 0
GND
$Comp
L Device:R_Small R14
U 1 1
P 5750 2700
F 0 "R14" V 5850 2650 50  0000 L TNN
F 1 "0" V 5750 2700 50  0000 C CNN
F 2 "Resistor_SMD:R_0805_2012Metric_Pad1.15x1.40mm_HandSolder" H 5750 2700 50  0001 C CNN
F 3 "" H 5750 2700 50  0000 C CNN
	1    5750 2700
	0    1    1    0   
$EndComp
$Comp
L Device:R_Small R18
U 1 1
P 4750 800
F 0 "R18" H 4780 820 50  0000 L CNN
F 1 "22K" H 4780 760 50  0000 L CNN
F 2 "Resistor_SMD:R_0805_2012Metric_Pad1.15x1.40mm_HandSolder" H 4750 800 50  0001 C CNN
F 3 "" H 4750 800 50  0000 C CNN
	1    4750 800 
	1    0    0    -1  
$EndComp
Wire Wire Line
	5500 600  5250 600 
Wire Wire Line
	5250 600  5250 700 
Connection ~ 5500 600 
Wire Wire Line
	4750 900  4750 1600
Connection ~ 4750 1600
Wire Wire Line
	4750 1600 3550 1600
$Comp
L Device:R_Small R19
U 1 1
P 4500 800
F 0 "R19" H 4530 820 50  0000 L CNN
F 1 "22K" H 4530 760 50  0000 L CNN
F 2 "Resistor_SMD:R_0805_2012Metric_Pad1.15x1.40mm_HandSolder" H 4500 800 50  0001 C CNN
F 3 "" H 4500 800 50  0000 C CNN
	1    4500 800 
	1    0    0    -1  
$EndComp
Wire Wire Line
	5250 600  5000 600 
Connection ~ 5250 600 
Wire Wire Line
	5000 700  5000 600 
Connection ~ 5000 600 
Wire Wire Line
	4500 900  4500 1800
Connection ~ 4500 1800
Wire Wire Line
	4500 1800 5900 1800
Wire Wire Line
	5000 600  4750 600 
Connection ~ 4250 2250
Wire Wire Line
	2850 2250 4250 2250
Wire Wire Line
	4750 600  4750 700 
$Comp
L Device:R_Small R20
U 1 1
P 4250 800
F 0 "R20" H 4280 820 50  0000 L CNN
F 1 "22K" H 4280 760 50  0000 L CNN
F 2 "Resistor_SMD:R_0805_2012Metric_Pad1.15x1.40mm_HandSolder" H 4250 800 50  0001 C CNN
F 3 "" H 4250 800 50  0000 C CNN
	1    4250 800 
	1    0    0    -1  
$EndComp
Wire Wire Line
	5850 2700 5950 2700
Wire Wire Line
	5600 1900 5600 2550
Wire Wire Line
	5600 2550 5950 2550
Wire Wire Line
	5950 2550 5950 2700
Connection ~ 5950 2700
Wire Wire Line
	5950 2700 6000 2700
$Comp
L Device:C_Small C15
U 1 1
P 6100 2700
F 0 "C15" V 5950 2650 50  0000 L CNN
F 1 "0" V 6000 2600 50  0000 L CNN
F 2 "Capacitor_SMD:C_0805_2012Metric_Pad1.15x1.40mm_HandSolder" H 6100 2700 50  0001 C CNN
F 3 "" H 6100 2700 50  0000 C CNN
	1    6100 2700
	0    -1   -1   0   
$EndComp
$Comp
L Device:R_Small R16
U 1 1
P 5000 800
F 0 "R16" H 5030 820 50  0000 L CNN
F 1 "22K" H 5030 760 50  0000 L CNN
F 2 "Resistor_SMD:R_0805_2012Metric_Pad1.15x1.40mm_HandSolder" H 5000 800 50  0001 C CNN
F 3 "" H 5000 800 50  0000 C CNN
	1    5000 800 
	1    0    0    -1  
$EndComp
$Comp
L Device:R_Small R17
U 1 1
P 5250 800
F 0 "R17" H 5280 820 50  0000 L CNN
F 1 "22K" H 5280 760 50  0000 L CNN
F 2 "Resistor_SMD:R_0805_2012Metric_Pad1.15x1.40mm_HandSolder" H 5250 800 50  0001 C CNN
F 3 "" H 5250 800 50  0000 C CNN
	1    5250 800 
	1    0    0    -1  
$EndComp
Wire Wire Line
	4250 700  4250 600 
Wire Wire Line
	4250 600  4500 600 
Connection ~ 4750 600 
Wire Wire Line
	4500 700  4500 600 
Connection ~ 4500 600 
Wire Wire Line
	4500 600  4750 600 
Wire Wire Line
	3750 2350 5000 2350
Wire Wire Line
	3750 1400 2500 1400
Wire Wire Line
	3750 1400 3750 2350
Wire Wire Line
	2750 3100 3650 3100
$Comp
L Jumper:Jumper_2_Open JP1
U 1 1
P 2900 1900
F 0 "JP1" H 2900 2135 50  0000 C CNN
F 1 "Jumper_2_Open" H 2900 2044 50  0000 C CNN
F 2 "Jumper:SolderJumper-2_P1.3mm_Open_RoundedPad1.0x1.5mm" H 2900 1900 50  0001 C CNN
F 3 "~" H 2900 1900 50  0001 C CNN
	1    2900 1900
	0    1    1    0   
$EndComp
Wire Wire Line
	2750 1800 2750 3100
Wire Wire Line
	2900 2100 2900 2150
Wire Wire Line
	5000 900  5000 1700
Wire Wire Line
	4250 900  4250 2250
Wire Wire Line
	5200 2100 5900 2100
Wire Wire Line
	4250 2250 5200 2250
Wire Wire Line
	5200 2250 5200 2100
Wire Wire Line
	4950 2700 5300 2700
Connection ~ 5300 1700
Wire Wire Line
	5000 1700 5300 1700
Wire Wire Line
	5900 1700 5300 1700
Wire Wire Line
	5300 1700 5300 2700
Wire Wire Line
	5400 2700 5650 2700
Wire Wire Line
	4950 2800 5400 2800
Text Label 5400 2800 2    60   ~ 0
PHI2
Wire Wire Line
	5400 2800 5400 2700
Text Label 4900 2150 0    60   ~ 0
RnW
Wire Wire Line
	4950 2500 5400 2500
Wire Wire Line
	5900 1500 5400 1500
Wire Wire Line
	5400 1500 5400 2500
Wire Wire Line
	5250 900  5250 1500
Wire Wire Line
	5250 1500 5400 1500
Connection ~ 5400 1500
$EndSCHEMATC
